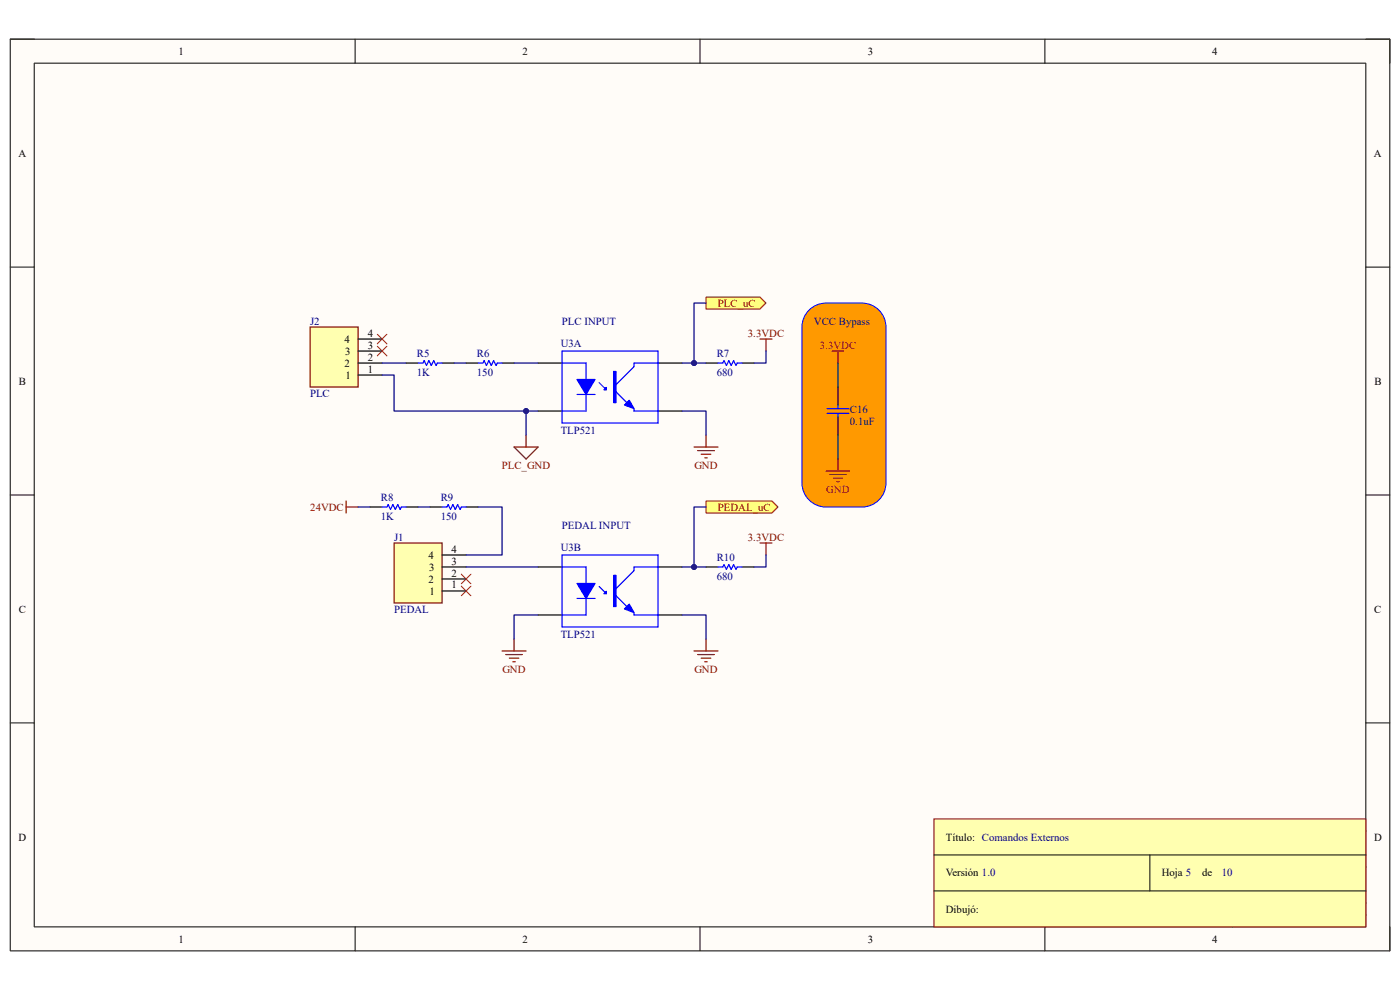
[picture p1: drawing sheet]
<svg xmlns="http://www.w3.org/2000/svg" width="297mm" height="210mm" viewBox="0 0 297 210" stroke-linecap="round" stroke-linejoin="round" font-family="sans-serif">
<path d="M2.2 8.3h292.7v193.4h-292.7z" fill-rule="evenodd" fill="#fffcf8"/>
<path d="M2.2 8.3h292.7v193.4h-292.7z" fill="none" stroke="#000" stroke-width=".21"/>
<path d="M7.3 13.4h282.5v183.2h-282.5z" fill-rule="evenodd" fill="#fffcf8"/>
<g fill="none" stroke="#000" stroke-width=".21">
<path d="M2.2 8.3h5.1M7.3 13.4h282.5v183.2h-282.5zM75.3 8.3v5.1M148.5 8.3v5.1M221.7 8.3v5.1M289.8 8.3h5.1v5.1M2.2 56.7h5.1M289.8 56.7h5.1M2.2 105h5.1M289.8 105h5.1M2.2 153.4h5.1M289.8 153.4h5.1"/>
<path d="M289.8 176.3h-89.1v20.3M75.3 196.6v5.1M148.5 196.6v5.1M200.7 183.9h89.1M200.7 191.5h89.1M200.7 194.1h89.1M213.4 183.9v7.6M221.7 196.6v5.1M251.6 191.5v5.1M264.3 183.9v7.6M294.9 196.6v5.1"/>
</g>
<path d="M171.3 66.1a5.1 5.1 0 0 1 3.9-1.8h7.7a5.1 5.1 0 0 1 5.1 5.1v33.1a5.1 5.1 0 0 1-5.1 5.1h-7.7a5.1 5.1 0 0 1-5.1-5.1v-33.1a5.1 5.1 0 0 1 1.2-3.3z" fill-rule="evenodd" fill="#f90"/>
<path d="M171.3 66.1a5.1 5.1 0 0 1 3.9-1.8h7.7a5.1 5.1 0 0 1 5.1 5.1v33.1a5.1 5.1 0 0 1-5.1 5.1h-7.7a5.1 5.1 0 0 1-5.1-5.1v-33.1a5.1 5.1 0 0 1 1.2-3.3z" fill="none" stroke="#00f" stroke-width=".21"/>
<path d="M114.2 77h5M139.6 77h5.1M114.2 87.2h5M139.6 87.2h5.1" fill="none" stroke="#000" stroke-width=".25"/>
<path d="M119.2 77h5.1M119.2 74.5h20.4M119.2 89.7h20.4M119.2 87.2h5.1M127.1 81.2l1.5 1.5" fill="none" stroke="#00f" stroke-width=".25"/>
<path d="M128.1 82.7l.5-.5v.5z" fill="#00f"/>
<path d="M122.4 83.7h3.8M128.1 82.7l.5-.5v.5z" fill="none" stroke="#00f" stroke-width=".25"/>
<path d="M122.4 80.5h3.8l-1.9 3.2z" fill="#00f"/>
<path d="M119.2 74.5v15.2M124.3 77v3.5M134.5 77v.8l-3.8 3.8M139.6 74.5v15.2M122.4 80.5h3.8l-1.9 3.2zM124.3 82.1v5.1M130.7 83.1l2.3 2.3M134.5 86.7v.5" fill="none" stroke="#00f" stroke-width=".25"/>
<path d="M130.2 78.8h.5v6.6h-.5z" fill-rule="evenodd" fill="#00f"/>
<path d="M130.2 78.8h.5v6.6h-.5z" fill="none" stroke="#00f" stroke-width=".25"/>
<path d="M132.5 85.9l1-1 1 1.8z" fill="#00f"/>
<path d="M134.5 77h5.1M132.5 85.9l1-1 1 1.8zM134.5 87.2h5.1M119.2 117.7h20.4M119.2 133h20.4M119.2 130.5h5.1M119.2 120.3h5.1M127.1 124.4l1.5 1.6" fill="none" stroke="#00f" stroke-width=".25"/>
<path d="M114.2 120.3h5M114.2 130.5h5M139.6 120.3h5.1M139.6 130.5h5.1" fill="none" stroke="#000" stroke-width=".25"/>
<path d="M128.1 126l.5-.6v.6z" fill="#00f"/>
<path d="M122.4 126.9h3.8M128.1 126l.5-.6v.6z" fill="none" stroke="#00f" stroke-width=".25"/>
<path d="M122.4 123.8h3.8l-1.9 3.1z" fill="#00f"/>
<path d="M119.2 117.7v15.3M139.6 117.7v15.3M122.4 123.8h3.8l-1.9 3.1zM124.3 120.3v3.5M124.3 125.4v5.1M130.7 126.4l2.3 2.3M134.5 120.3v.7l-3.8 3.9M134.5 130v.5" fill="none" stroke="#00f" stroke-width=".25"/>
<path d="M130.2 122.1h.5v6.6h-.5z" fill-rule="evenodd" fill="#00f"/>
<path d="M130.2 122.1h.5v6.6h-.5z" fill="none" stroke="#00f" stroke-width=".25"/>
<path d="M132.5 129.2l1-1 1 1.8z" fill="#00f"/>
<path d="M88.7 77h1l.3-.5 .5 1 .5-1 .5 1 .5-1 .5 1 .3-.5h1M101.4 77h1l.3-.5 .5 1 .5-1 .5 1 .5-1 .5 1 .3-.5h1M152.3 77h1l.3-.5 .5 1 .5-1 .5 1 .5-1 .5 1 .3-.5h1M81.1 107.6h1l.2-.6 .5 1.1 .6-1.1 .5 1.1 .5-1.1 .5 1.1 .2-.5h1.1M93.8 107.6h1l.3-.6 .5 1.1 .5-1.1 .5 1.1 .5-1.1 .5 1.1 .3-.5h1M132.5 129.2l1-1 1 1.8zM134.5 130.5h5.1M134.5 120.3h5.1M152.3 120.3h1l.3-.5 .5 1 .5-1 .5 1 .5-1 .5 1 .3-.5h1" fill="none" stroke="#00f" stroke-width=".25"/>
<path d="M86.2 77h2.5M93.8 77h2.5M98.9 77h2.5M106.5 77h2.6M149.8 77h2.5M157.4 77h2.6M78.5 107.6h2.6M86.2 107.6h2.5M91.2 107.6h2.6M98.9 107.6h2.5M149.8 120.3h2.5M157.4 120.3h2.6" fill="none" stroke="#000" stroke-width=".25"/>
<path d="M161.2 71.9h2.6M162.5 71.9v2.6M147.2 94.8h5.1M148 95.6h3.6M148.8 96.4h2M149.5 97.1h.5M149.8 92.3v2.5" fill="none" stroke="#800000" stroke-width=".25"/>
<path d="M149.8 63h11.4l1.3 1.3-1.3 1.3h-11.4z" fill-rule="evenodd" fill="#ffff80"/>
<path d="M149.8 63h11.4l1.3 1.3-1.3 1.3h-11.4z" fill="none" stroke="#800000" stroke-width=".21"/>
<path d="M109.1 94.8h5.1l-2.6 2.6zM111.6 92.3v2.5M161.2 115.2h2.6M162.5 115.2v2.5M147.2 138.1h5.1M148 138.9h3.6M148.8 139.6h2M149.8 135.6v2.5M149.5 140.4h.5" fill="none" stroke="#800000" stroke-width=".25"/>
<path d="M149.8 106.3h14l1.3 1.3-1.3 1.2h-14z" fill-rule="evenodd" fill="#ffff80"/>
<path d="M149.8 106.3h14l1.3 1.3-1.3 1.2h-14z" fill="none" stroke="#800000" stroke-width=".21"/>
<path d="M73.4 106.3v2.5M73.4 107.6h2.6" fill="none" stroke="#800000" stroke-width=".25"/>
<path d="M198.1 173.7h91.7v22.9h-91.7z" fill-rule="evenodd" fill="#ffffb0"/>
<path d="M198.1 173.7h91.7v22.9h-91.7z" fill="none" stroke="#800000" stroke-width=".21"/>
<path d="M198.1 181.4h91.7M198.1 189h91.7M243.9 181.4v7.6" fill="none" stroke="#000" stroke-width=".21"/>
<path d="M80 73.5l2.1 2M80 70.9l2.1 2M82.1 73.5l-2.1 2M82.1 70.9l-2.1 2M97.9 124.4l2 2M97.9 121.8l2 2M99.9 124.4l-2 2M99.9 121.8l-2 2" fill="none" stroke="#f00" stroke-width=".21"/>
<path d="M176.5 74.5h2.5M177.8 74.5v2.5M175.2 99.9h5.1M177.8 97.4v2.5M176 100.7h3.6M176.8 101.5h2M177.5 102.2h.5M106.5 138.1h5.1M107.3 138.9h3.5M108 139.6h2.1M109.1 135.6v2.5M108.8 140.4h.5" fill="none" stroke="#800000" stroke-width=".25"/>
<path d="M177.8 82.1v3.8M177.8 88.5v3.8" fill="none" stroke="#000" stroke-width=".25"/>
<path d="M175.5 87.7h4.6M175.5 86.7h4.6M177.8 85.9v.8M177.8 87.7v.8" fill="none" stroke="#00f" stroke-width=".25"/>
<path d="M65.8 69.4h10.2v12.7h-10.2z" fill-rule="evenodd" fill="#ffffb0"/>
<path d="M65.8 69.4h10.2v12.7h-10.2z" fill="none" stroke="#800000" stroke-width=".25"/>
<path d="M76 79.6h5.1M76 77h5.1M76 74.5h5.1M76 71.9h5.1" fill="none" stroke="#000" stroke-width=".25"/>
<path d="M83.6 115.2h10.2v12.7h-10.2z" fill-rule="evenodd" fill="#ffffb0"/>
<path d="M83.6 115.2h10.2v12.7h-10.2z" fill="none" stroke="#800000" stroke-width=".25"/>
<path d="M93.8 117.7h5.1M93.8 125.4h5.1M93.8 122.8h5.1M93.8 120.3h5.1" fill="none" stroke="#000" stroke-width=".25"/>
<path d="M149.8 64.3h-2.6v12.7M162.5 74.5v2.5h-2.5M144.7 87.2h5.1v5.1" fill="none" stroke="#000080" stroke-width=".25"/>
<circle cx="147.2" cy="77" r=".51" fill="#000080"/>
<circle cx="147.2" cy="77" r=".51" fill="none" stroke="#000080" stroke-width=".21"/>
<path d="M114.2 87.2h-2.6v5.1" fill="none" stroke="#000080" stroke-width=".25"/>
<circle cx="111.6" cy="87.2" r=".51" fill="#000080"/>
<circle cx="111.6" cy="87.2" r=".51" fill="none" stroke="#000080" stroke-width=".21"/>
<path d="M96.3 77h2.6M109.1 77h5.1M149.8 107.6h-2.6v12.7M162.5 117.7v2.6h-2.5" fill="none" stroke="#000080" stroke-width=".25"/>
<circle cx="147.2" cy="120.3" r=".51" fill="#000080"/>
<circle cx="147.2" cy="120.3" r=".51" fill="none" stroke="#000080" stroke-width=".21"/>
<path d="M144.7 120.3h5.1" fill="none" stroke="#000080" stroke-width=".25"/>
<circle cx="147.2" cy="120.3" r=".51" fill="#000080"/>
<circle cx="147.2" cy="120.3" r=".51" fill="none" stroke="#000080" stroke-width=".21"/>
<path d="M81.1 77h5.1M81.1 79.6h2.5v7.6h28M76 107.6h2.5M88.7 107.6h2.5M114.2 130.5h-5.1v5.1M144.7 130.5h5.1v5.1" fill="none" stroke="#000080" stroke-width=".25"/>
<circle cx="111.6" cy="87.2" r=".51" fill="#000080"/>
<circle cx="111.6" cy="87.2" r=".51" fill="none" stroke="#000080" stroke-width=".21"/>
<path d="M144.7 77h5.1M177.8 77v5.1M177.8 92.3v5.1M101.4 107.6h5.1v10.1h-7.6M98.9 120.3h15.3" fill="none" stroke="#000080" stroke-width=".25"/>
<circle cx="147.2" cy="77" r=".51" fill="#000080"/>
<circle cx="147.2" cy="77" r=".51" fill="none" stroke="#000080" stroke-width=".21"/>
<g font-size="2.3">
<text x="37.9" y="11.6">1</text>
<text x="110.9" y="11.6">2</text>
<text x="184.1" y="11.6">3</text>
<text x="257.2" y="11.6">4</text>
<text x="3.9" y="33.2">A</text>
<text x="291.5" y="33.2">A</text>
<text x="78" y="71.4">4</text>
<text x="73.1" y="77.8">2</text>
<text x="73.1" y="72.7">4</text>
<text x="73.2" y="75.2">3</text>
<text x="78" y="76.5">2</text>
<text x="78" y="74">3</text>
<text x="4" y="81.6">B</text>
<text x="73.3" y="80.3">1</text>
<text x="78" y="79">1</text>
<text x="291.6" y="81.6">B</text>
<text x="90.9" y="118.5">4</text>
<text x="95.8" y="119.8">3</text>
<text x="95.8" y="117.2">4</text>
<text x="90.9" y="123.6">2</text>
<text x="91.1" y="121">3</text>
<text x="95.8" y="124.8">1</text>
<text x="95.8" y="122.3">2</text>
<text x="4" y="130">C</text>
<text x="91.1" y="126.2">1</text>
<text x="291.5" y="130">C</text>
<text x="3.9" y="178.3">D</text>
<text x="200.7" y="178.3">Título: Comandos Externos</text>
<text x="201.9" y="178.3">Title</text>
<text x="291.5" y="178.3">D</text>
<text x="200.7" y="185.9">Versión 1.0</text>
<text x="201.9" y="185.9">Size</text>
<text x="246.5" y="185.9">Hoja 5</text>
<text x="255" y="185.9">de</text>
<text x="203.2" y="189.7">A4</text>
<text x="200.7" y="193.6">Dibujó:</text>
<text x="201.9" y="193.6">Date:</text>
<text x="201.9" y="196.1">File:</text>
<text x="252.9" y="196.1">Drawn By:</text>
<text x="37.9" y="199.9">1</text>
<text x="110.9" y="199.9">2</text>
<text x="184.1" y="199.9">3</text>
<text x="257.2" y="199.9">4</text>
</g>
<g font-size="2.3" fill="#800000">
<text x="152.3" y="65.1">PLC_uC</text>
<text x="158.7" y="71.4">3.3VDC</text>
<text x="173.9" y="74">3.3VDC</text>
<text x="106.5" y="99.4">PLC_GND</text>
<text x="147.3" y="99.4">GND</text>
<text x="175.3" y="104.5">GND</text>
<text x="65.8" y="108.3">24VDC</text>
<text x="152.3" y="108.3">PEDAL_uC</text>
<text x="158.7" y="114.7">3.3VDC</text>
<text x="106.6" y="142.7">GND</text>
<text x="147.3" y="142.7">GND</text>
</g>
<g font-size="2.3" fill="#000080">
<text x="65.8" y="68.9">J2</text>
<text x="119.2" y="68.9">PLC INPUT</text>
<text x="172.7" y="68.9">VCC Bypass</text>
<text x="88.4" y="75.7">R5</text>
<text x="101.2" y="75.7">R6</text>
<text x="119" y="73.7">U3A</text>
<text x="152.1" y="75.7">R7</text>
<text x="88.4" y="79.8">1K</text>
<text x="101.2" y="79.8">150</text>
<text x="152.1" y="79.8">680</text>
<text x="65.8" y="84.2">PLC</text>
<text x="180.3" y="87.7">C16</text>
<text x="119" y="92">TLP521</text>
<text x="180.3" y="90.3">0.1uF</text>
<text x="80.8" y="106.3">R8</text>
<text x="93.5" y="106.3">R9</text>
<text x="80.8" y="110.4">1K</text>
<text x="93.5" y="110.4">150</text>
<text x="119.2" y="112.1">PEDAL INPUT</text>
<text x="83.6" y="114.7">J1</text>
<text x="119" y="117">U3B</text>
<text x="152.1" y="119">R10</text>
<text x="152.1" y="123.1">680</text>
<text x="83.6" y="130">PEDAL</text>
<text x="119" y="135.3">TLP521</text>
<text x="259.2" y="185.9">10</text>
</g>
</svg>
